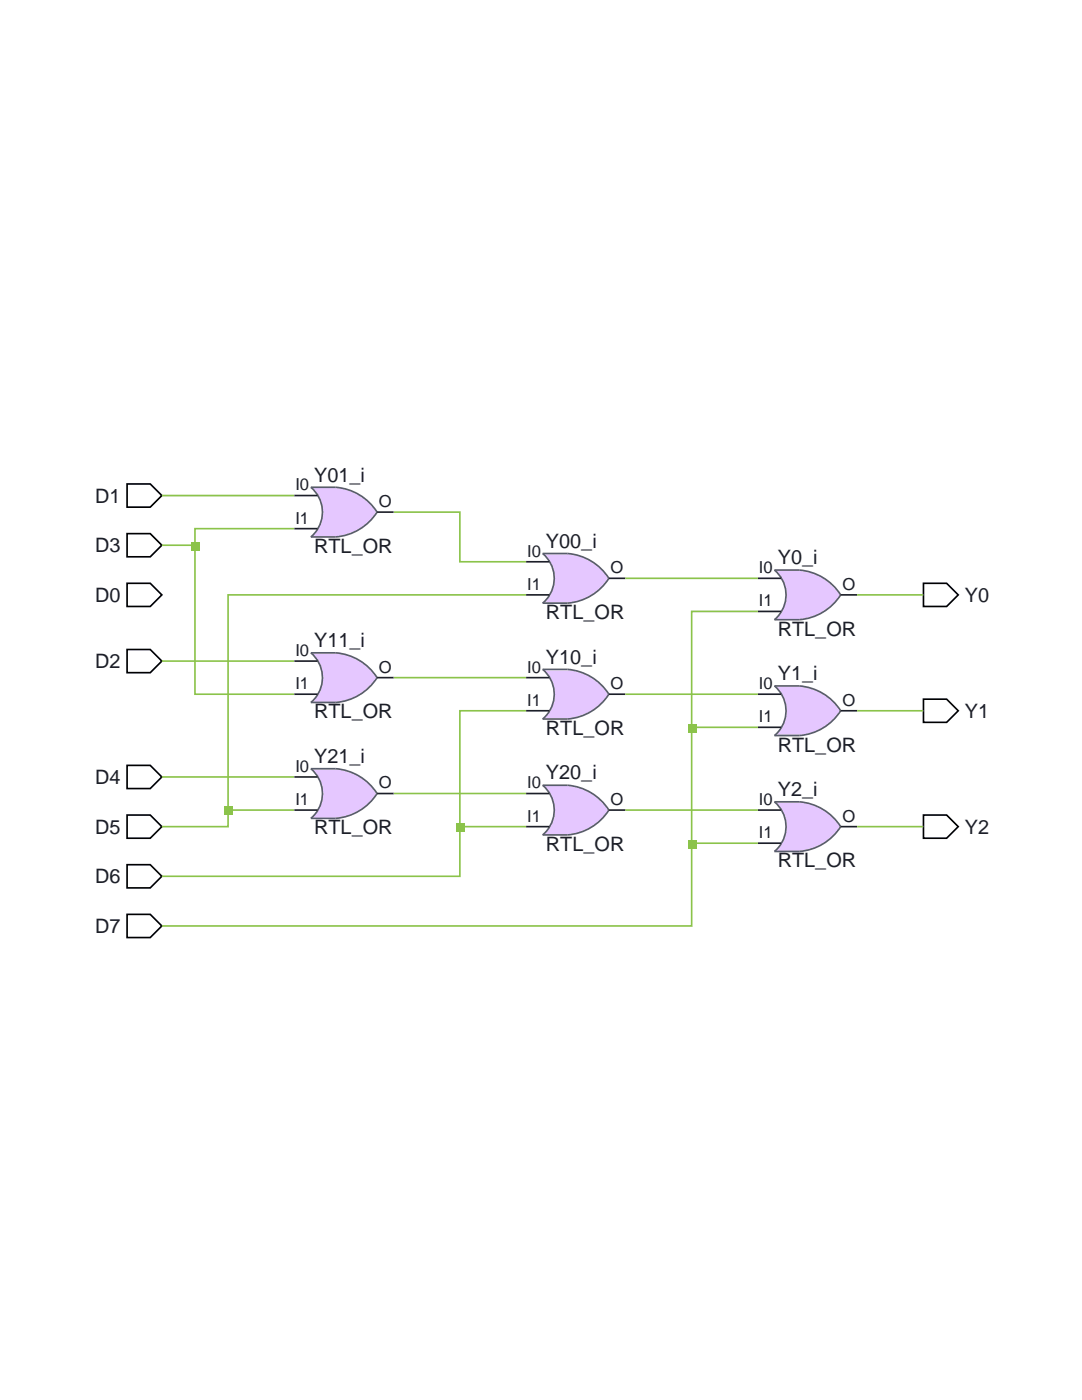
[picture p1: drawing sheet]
<svg xmlns="http://www.w3.org/2000/svg" width="216mm" height="279mm" viewBox="0 0 216 279" stroke-linecap="round" stroke-linejoin="round" font-family="sans-serif">
<path d="M25.4 96.6h4.6l2.3 2.3-2.3 2.3h-4.6zM25.4 106.5h4.6l2.3 2.3-2.3 2.3h-4.6zM25.4 129.6h4.6l2.3 2.3-2.3 2.3h-4.6zM25.4 152.7h4.6l2.3 2.4-2.3 2.3h-4.6zM25.4 162.7h4.6l2.3 2.3-2.3 2.3h-4.6zM25.4 172.6h4.6l2.3 2.3-2.3 2.3h-4.6zM25.4 182.5h4.6l2.3 2.3-2.3 2.3h-4.6z" fill="none" stroke="#000" stroke-width=".33"/>
<path d="M62 97.2h6l2.6 1a6.4 6.4 0 0 1 3.3 2.4l.7 .6 .6 1-.6 1-.7 .7a6.4 6.4 0 0 1-3.3 2.3l-2.6 1h-6a7.4 7.4 0 0 0 2.3-5.7 8.3 8.3 0 0 0-2.3-4.3z" fill="#e5c7ff"/>
<path d="M62 97.2h5a10.8 10.8 0 0 1 8.2 5 10.8 10.8 0 0 1-8.2 5h-5a6.5 6.5 0 0 0 0-10z" fill="none" stroke="#575d6c" stroke-width=".33"/>
<path d="M58.7 98.9h4.6M58.7 105.5h4.6M75.2 102.2h3.3" fill="none" stroke="#1c1f28" stroke-width=".33"/>
<path d="M62 130.3h6l2.6 1a6.4 6.4 0 0 1 3.3 2.3l.7 .6 .6 1-.6 1-.7 .7a6.4 6.4 0 0 1-3.3 2.3l-2.6 1h-6a7.4 7.4 0 0 0 2.3-5.6 8.3 8.3 0 0 0-2.3-4.3z" fill="#e5c7ff"/>
<path d="M62 130.3h5a10.8 10.8 0 0 1 8.2 4.9 10.8 10.8 0 0 1-8.2 5h-5a6.5 6.5 0 0 0 0-9.9z" fill="none" stroke="#575d6c" stroke-width=".33"/>
<path d="M58.7 131.9h4.6M58.7 138.5h4.6M75.2 135.2h3.3" fill="none" stroke="#1c1f28" stroke-width=".33"/>
<path d="M62 153.4h6l2.6 1a6.4 6.4 0 0 1 3.3 2.3l.7 .7 .6 1-.6 1-.7 .6a6.4 6.4 0 0 1-3.3 2.3l-2.6 1h-6a7.4 7.4 0 0 0 2.3-5.6 8.3 8.3 0 0 0-2.3-4.3z" fill="#e5c7ff"/>
<path d="M62 153.4h5a10.8 10.8 0 0 1 8.2 5 10.8 10.8 0 0 1-8.2 4.9h-5a6.5 6.5 0 0 0 0-9.9z" fill="none" stroke="#575d6c" stroke-width=".33"/>
<path d="M58.7 155.1h4.6M75.2 158.4h3.3M58.7 161.7h4.6" fill="none" stroke="#1c1f28" stroke-width=".33"/>
<path d="M108.3 110.5h5.9l2.7 1a6.4 6.4 0 0 1 3.3 2.3l.6 .6 .7 1-.7 1-.6 .7a6.4 6.4 0 0 1-3.3 2.3l-2.7 1h-5.9a7.4 7.4 0 0 0 2.3-5.6 8.3 8.3 0 0 0-2.3-4.3z" fill="#e5c7ff"/>
<path d="M108.3 110.5h4.9a10.8 10.8 0 0 1 8.3 4.9 10.8 10.8 0 0 1-8.3 5h-4.9a6.5 6.5 0 0 0 0-9.9z" fill="none" stroke="#575d6c" stroke-width=".33"/>
<path d="M105 112.1h4.6M105 118.7h4.6M121.5 115.4h3.3" fill="none" stroke="#1c1f28" stroke-width=".33"/>
<path d="M108.3 133.6h5.9l2.7 1a6.4 6.4 0 0 1 3.3 2.3l.6 .7 .7 .9-.7 1-.6 .7a6.4 6.4 0 0 1-3.3 2.3l-2.7 1h-5.9a7.4 7.4 0 0 0 2.3-5.6 8.3 8.3 0 0 0-2.3-4.3z" fill="#e5c7ff"/>
<path d="M108.3 133.6h4.9a10.8 10.8 0 0 1 8.3 4.9 10.8 10.8 0 0 1-8.3 5h-4.9a6.5 6.5 0 0 0 0-9.9z" fill="none" stroke="#575d6c" stroke-width=".33"/>
<path d="M105 135.2h4.6M121.5 138.5h3.3M105 141.8h4.6" fill="none" stroke="#1c1f28" stroke-width=".33"/>
<path d="M108.3 156.7h5.9l2.7 1a6.4 6.4 0 0 1 3.3 2.3l.6 .7 .7 1-.7 1-.6 .6a6.4 6.4 0 0 1-3.3 2.3l-2.7 1h-5.9a7.4 7.4 0 0 0 2.3-5.6 8.3 8.3 0 0 0-2.3-4.3z" fill="#e5c7ff"/>
<path d="M108.3 156.7h4.9a10.8 10.8 0 0 1 8.3 5 10.8 10.8 0 0 1-8.3 4.9h-4.9a6.5 6.5 0 0 0 0-9.9z" fill="none" stroke="#575d6c" stroke-width=".33"/>
<path d="M105 158.4h4.6M105 165h4.6M121.5 161.7h3.3" fill="none" stroke="#1c1f28" stroke-width=".33"/>
<path d="M154.5 113.8h6l2.6 1a6.4 6.4 0 0 1 3.3 2.3l.7 .6 .6 1-.6 1-.7 .7a6.4 6.4 0 0 1-3.3 2.3l-2.6 1h-6a7.4 7.4 0 0 0 2.3-5.6 8.3 8.3 0 0 0-2.3-4.3z" fill="#e5c7ff"/>
<path d="M154.5 113.8h5a10.8 10.8 0 0 1 8.2 4.9 10.8 10.8 0 0 1-8.2 5h-5a6.5 6.5 0 0 0 0-9.9z" fill="none" stroke="#575d6c" stroke-width=".33"/>
<path d="M151.2 115.4h4.7M167.7 118.7h3.4M151.2 122h4.7" fill="none" stroke="#1c1f28" stroke-width=".33"/>
<path d="M154.5 136.9h6l2.6 1a6.4 6.4 0 0 1 3.3 2.3l.7 .7 .6 .9-.6 1-.7 .7a6.4 6.4 0 0 1-3.3 2.3l-2.6 1h-6a7.4 7.4 0 0 0 2.3-5.6 8.3 8.3 0 0 0-2.3-4.3z" fill="#e5c7ff"/>
<path d="M154.5 136.9h5a10.8 10.8 0 0 1 8.2 4.9 10.8 10.8 0 0 1-8.2 5h-5a6.5 6.5 0 0 0 0-9.9z" fill="none" stroke="#575d6c" stroke-width=".33"/>
<path d="M151.2 138.5h4.7M151.2 145.2h4.7M167.7 141.8h3.4" fill="none" stroke="#1c1f28" stroke-width=".33"/>
<path d="M154.5 160h6l2.6 1a6.4 6.4 0 0 1 3.3 2.3l.7 .7 .6 1-.6 1-.7 .6a6.4 6.4 0 0 1-3.3 2.3l-2.6 1h-6a7.4 7.4 0 0 0 2.3-5.6 8.3 8.3 0 0 0-2.3-4.3z" fill="#e5c7ff"/>
<path d="M154.5 160h5a10.8 10.8 0 0 1 8.2 5 10.8 10.8 0 0 1-8.2 4.9h-5a6.5 6.5 0 0 0 0-9.9z" fill="none" stroke="#575d6c" stroke-width=".33"/>
<path d="M151.2 161.7h4.7M151.2 168.3h4.7M167.7 165h3.4" fill="none" stroke="#1c1f28" stroke-width=".33"/>
<path d="M25.4 116.4h4.6l2.3 2.3-2.3 2.3h-4.6zM184.3 116.4h4.6l2.3 2.3-2.3 2.3h-4.6zM184.3 139.5h4.6l2.3 2.3-2.3 2.4h-4.6zM184.3 162.7h4.6l2.3 2.3-2.3 2.3h-4.6z" fill="none" stroke="#000" stroke-width=".33"/>
<path d="M32.3 98.9h26.4M32.3 108.8h6.6M58.7 105.5h-19.8v33h19.8M32.3 131.9h26.4" fill="none" stroke="#8bc34a" stroke-width=".33"/>
<path d="M38.2 108.1h1.7v1.7h-1.7z" fill="#8bc34a"/>
<path d="M105 118.7h-59.5v46.3h-13.2M32.3 155.1h26.4M45.5 161.7h13.2" fill="none" stroke="#8bc34a" stroke-width=".33"/>
<path d="M44.8 161h1.7v1.7h-1.7z" fill="#8bc34a"/>
<path d="M105 141.8h-13.2v33.1h-59.5M91.8 165h13.2" fill="none" stroke="#8bc34a" stroke-width=".33"/>
<path d="M91.1 164.3h1.7v1.7h-1.7z" fill="#8bc34a"/>
<path d="M151.2 122h-13.2v62.8h-105.7M138 145.2h13.2M138 168.3h13.2" fill="none" stroke="#8bc34a" stroke-width=".33"/>
<g fill="#8bc34a">
<path d="M137.4 167.6h1.6v1.7h-1.6z"/>
<path d="M137.4 144.5h1.6v1.6h-1.6z"/>
</g>
<path d="M78.5 102.2h13.3v9.9h13.2M124.8 115.4h26.4M171.1 118.7h13.2M78.5 135.2h26.5M124.8 138.5h26.4M78.5 158.4h26.5M171.1 141.8h13.2M124.8 161.7h26.4M171.1 165h13.2" fill="none" stroke="#8bc34a" stroke-width=".33"/>
<g font-size="4" fill="#1c1f28">
<text x="19" y="100.3">D1</text>
<text x="62.7" y="96.1">Y01_i</text>
<text x="19" y="110.2">D3</text>
<text x="62.7" y="110.3">RTL_OR</text>
<text x="108.9" y="109.3">Y00_i</text>
<text x="155.2" y="112.6">Y0_i</text>
<text x="19" y="120.1">D0</text>
<text x="108.9" y="123.6">RTL_OR</text>
<text x="192.5" y="120.1">Y0</text>
<text x="62.7" y="129.1">Y11_i</text>
<text x="155.2" y="126.9">RTL_OR</text>
<text x="19" y="133.4">D2</text>
<text x="108.9" y="132.4">Y10_i</text>
<text x="155.2" y="135.7">Y1_i</text>
<text x="62.7" y="143.4">RTL_OR</text>
<text x="192.5" y="143.3">Y1</text>
<text x="108.9" y="146.7">RTL_OR</text>
<text x="155.2" y="150">RTL_OR</text>
<text x="62.7" y="152.3">Y21_i</text>
<text x="108.9" y="155.6">Y20_i</text>
<text x="19" y="156.5">D4</text>
<text x="155.2" y="158.9">Y2_i</text>
<text x="19" y="166.4">D5</text>
<text x="62.7" y="166.5">RTL_OR</text>
<text x="192.5" y="166.4">Y2</text>
<text x="108.9" y="169.8">RTL_OR</text>
<text x="155.2" y="173.1">RTL_OR</text>
<text x="19" y="176.3">D6</text>
<text x="19" y="186.2">D7</text>
</g>
<g font-size="3.3" fill="#1c1f28">
<text x="58.9" y="97.9">I0</text>
<text x="75.6" y="101.2">O</text>
<text x="58.9" y="104.5">I1</text>
<text x="105.2" y="111.1">I0</text>
<text x="105.2" y="117.7">I1</text>
<text x="121.8" y="114.4">O</text>
<text x="151.4" y="114.4">I0</text>
<text x="168.1" y="117.7">O</text>
<text x="151.4" y="121">I1</text>
<text x="58.9" y="130.9">I0</text>
<text x="58.9" y="137.5">I1</text>
<text x="75.6" y="134.2">O</text>
<text x="105.2" y="134.2">I0</text>
<text x="121.8" y="137.5">O</text>
<text x="151.4" y="137.5">I0</text>
<text x="105.2" y="140.8">I1</text>
<text x="168.1" y="140.8">O</text>
<text x="151.4" y="144.1">I1</text>
<text x="58.9" y="154">I0</text>
<text x="58.9" y="160.7">I1</text>
<text x="75.6" y="157.4">O</text>
<text x="105.2" y="157.4">I0</text>
<text x="121.8" y="160.7">O</text>
<text x="151.4" y="160.7">I0</text>
<text x="105.2" y="164">I1</text>
<text x="151.4" y="167.3">I1</text>
<text x="168.1" y="164">O</text>
</g>
</svg>
